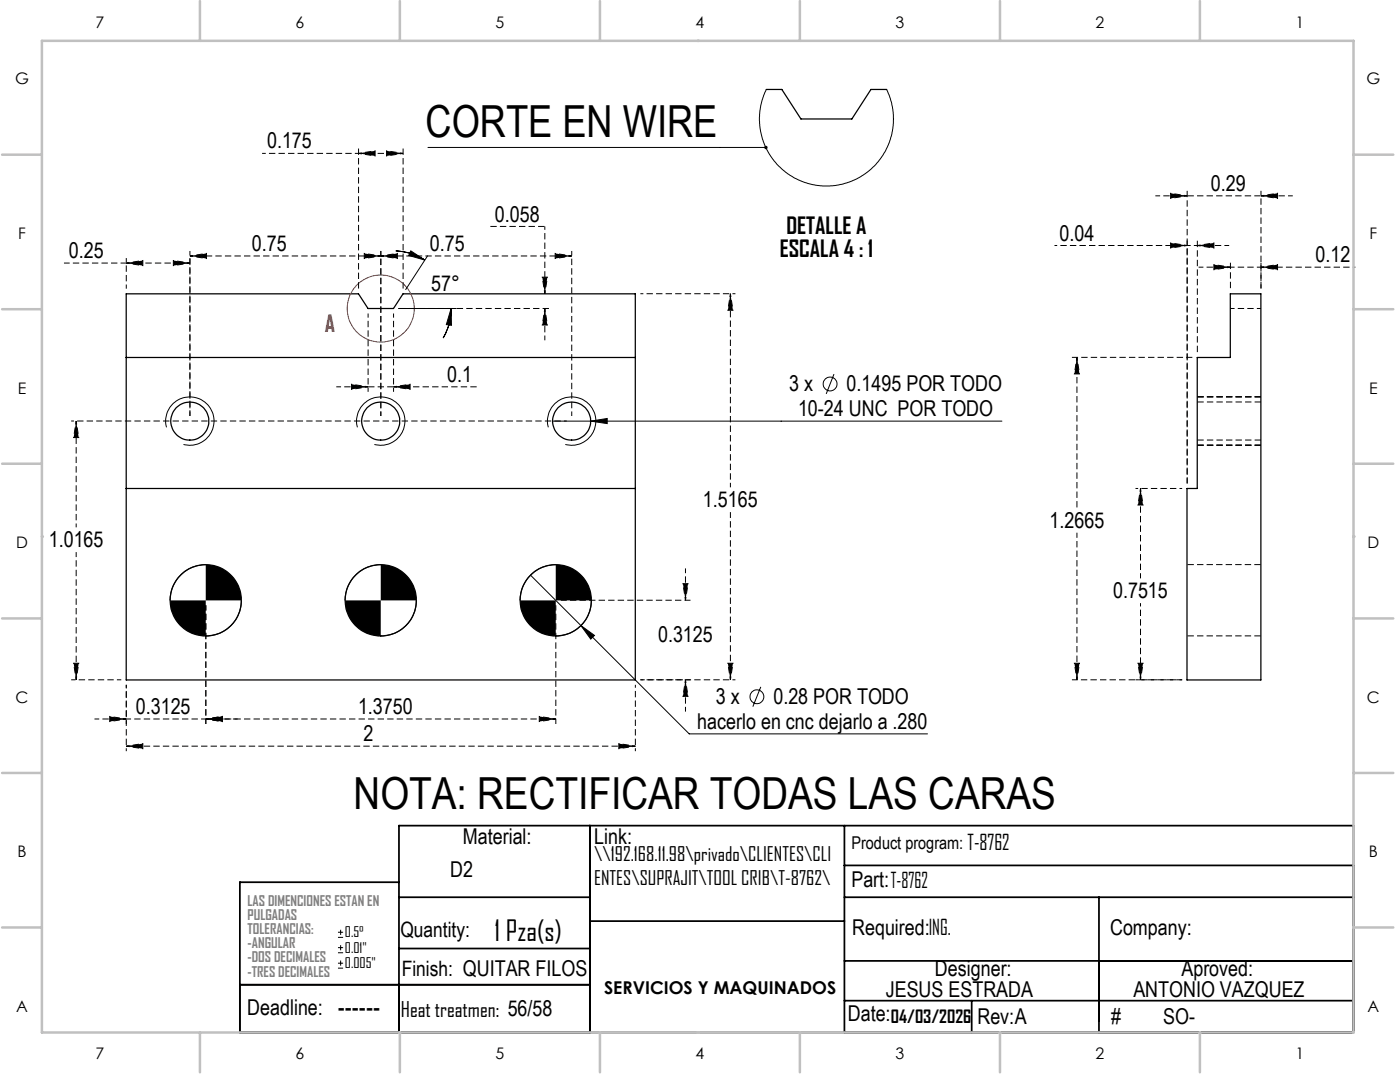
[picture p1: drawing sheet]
<svg xmlns="http://www.w3.org/2000/svg" width="279mm" height="216mm" viewBox="0 0 279 216" stroke-linecap="round" stroke-linejoin="round" font-family="sans-serif">
<g fill="none" stroke="#000" stroke-width=".25">
<path d="M152.9 17.9h3.1l3.8 5.8h10.2l3.8-5.8h3.2M25.2 58.6h46.3l1.9 3h5.1l1.9-3h46.4v77.1h-101.6zM245.5 58.6h6.1v77.1h-14.7v-38.2h2v-26.2h6.6zM25.2 71.3h101.6M25.2 97.5h101.6"/>
<circle cx="37.9" cy="84" r="3.8"/>
<circle cx="76" cy="84" r="3.8"/>
<circle cx="114.1" cy="84" r="3.8"/>
<circle cx="41.1" cy="119.8" r="7.1"/>
<circle cx="76" cy="119.8" r="7.1"/>
<circle cx="110.9" cy="119.8" r="7.1"/>
</g>
<path d="M25.2 57.6v-6.1M145.8 58.6v38.6M245.6 53.3h6.1M251.7 57.6v-19.5M73.5 62.6v15.6M78.5 62.6v15.6M251.7 61.6h-6.1M37.9 83v-32.9M76 83v-32.9M114.1 83v-32.9M24.2 135.6h-10M127.8 135.6h10" fill="none" stroke="#000" stroke-width=".2" stroke-dasharray="1.3 .6" stroke-dashoffset=".4" stroke-linecap="butt"/>
<path d="M236.9 39.1h14.8M97.8 45.2h10.9M245.6 57.6v-5.3M251.7 57.6v-5.3M78.5 77.2h16.7M214.9 71.3v30.1M251.7 112.7h-14.8M236.9 126.9h14.8" fill="none" stroke="#000" stroke-width=".2" stroke-dasharray="1.3 .6" stroke-dashoffset="-.1" stroke-linecap="butt"/>
<g fill="none" stroke="#000" stroke-width=".2" stroke-dasharray="1.3 .6" stroke-linecap="butt">
<path d="M80.4 30.6h-8.8M37.9 52.5h-12.7M71.6 57.6v-28M80.4 57.6v-28M73.5 77.2h5M238 71.3h-24.1M239 70.3v-22.3M239 79.2h12.7M236.9 96.5v-58.4M239 87.8h12.7M239 88.8h12.7M251.7 80.2h-12.7"/>
<path d="M41.1 143.5h69.8"/>
</g>
<g fill="none" stroke="#000" stroke-width=".2">
<path d="M152.9 17.9l-.5 1.1-.6 2.2-.2 2.9 .2 2 .4 1.7 .7 1.8 .7 1.3 1.9 2.4 1.7 1.4 1.2 .8 2.7 1.1 3 .5h2.1l1.7-.3 1.6-.5 1.6-.7 2.6-1.8 1.1-1 1.3-1.7 1-1.8 .6-1.4 .3-1.3 .3-2-.2-3.2-.4-1.8-.7-1.7M85.4 29.4h67.5M79 50.1a11.7 11.7 0 0 1 5.8 1.8M82 50.1l2.8 1.8-3.2-.9zM85.3 51l-4.3 6.8M79.5 61.6h11.6M90 61.6l.1 3.3-1-.1zM90 61.6a11.4 11.4 0 0 1-1.6 5.9M166.4 74.6l-1.5 4M33.2 85.3a4.8 4.8 0 0 1 4.3-6.1 4.8 4.8 0 0 1 5.2 5.3 4.8 4.8 0 0 1-6.1 4.2M71.3 85.3a4.8 4.8 0 0 1 4.3-6.1 4.8 4.8 0 0 1 5.2 5.3 4.8 4.8 0 0 1-6.1 4.2M109.4 85.3a4.8 4.8 0 0 1 4.3-6.1 4.8 4.8 0 0 1 5.2 5.3 4.8 4.8 0 0 1-6.1 4.2"/>
<path d="M110.3 84h89.7M117.9 84l3.3-.5v1zM41.1 112.7a7.1 7.1 0 0 0-7.2 7.1M48.2 119.8a7.1 7.1 0 0 1-7.1 7.1M76 112.7a7.1 7.1 0 0 0-7.1 7.1M83.1 119.8a7.1 7.1 0 0 1-7.1 7.1M105.9 114.8l31.6 31.6h47.6M110.9 112.7a7.1 7.1 0 0 0-7.1 7.1M118 119.8a7.1 7.1 0 0 1-7.1 7.1M115.9 124.8l2.7 2-.7 .7zM151.8 137.1l-1.6 3.9M67.5 187h1"/>
<path d="M67.5 186h1M67.5 190.1h1M67.5 189.1h1M67.5 193.2h1M67.5 192.2h1M68 185.5v1M68 188.6v1M68 191.7v1"/>
<circle cx="165.7" cy="76.6" r="1.38"/>
<circle cx="151.1" cy="139" r="1.38"/>
</g>
<g fill="none" stroke="#000" stroke-width=".2" stroke-dasharray="1.3 .6" stroke-dashoffset=".6" stroke-linecap="butt">
<path d="M71.6 30.6l3.3-.5v1l-3.3-.5M80.4 30.6l-3.3 .5v-1l3.3 .5M236.9 39.1l-3.3 .5v-1l3.3 .5M251.7 39.1l3.3-.5v1l-3.3-.5M25.2 52.5l3.3-.5v1l-3.3-.5M37.9 52.5l-3.3 .5v-1l3.3 .5M37.9 51.1l3.3-.5v1l-3.3-.5M37.9 51.1h38.1M76 51.1l-3.3 .5v-1l3.3 .5M76 51.1l3.3-.5v1l-3.3-.5M76 51.1h38.1M108.7 58.6l-.5-3.3h1l-.5 3.3"/>
<path d="M108.7 45.2v13.4M114.1 51.1l-3.3 .5v-1l3.3 .5M145.8 58.6l.5 3.3h-1l.5-3.3M236.9 49l-3.3 .5v-1l3.3 .5M236.9 49h2.1M239 49l3.3-.5v1l-3.3-.5M245.6 53.3l-3.3 .5v-1l3.3 .5M251.7 53.3l3.3-.5v1l-3.3-.5M73.5 77.2l-3.3 .5v-1l3.3 .5M78.5 77.2l3.3-.5v1l-3.3-.5M108.7 61.6l.5 3.3h-1l.5-3.3M214.9 71.3l.5 3.3h-1l.5-3.3"/>
<path d="M15.2 84l.5 3.3h-1l.5-3.3M227.6 97.5l.5 3.3h-1l.5-3.3M136.8 119.8l-.5-3.3h1l-.5 3.3M15.2 135.6l-.5-3.3h1l-.5 3.3M136.8 135.6l.5 3.3h-1l.5-3.3M145.8 135.6l-.5-3.3h1l-.5 3.3M214.9 135.6l-.5-3.3h1l-.5 3.3M227.6 135.6l-.5-3.3h1l-.5 3.3M227.6 135.6v-15.3M25.2 148.9l3.3-.5v1l-3.3-.5M25.2 143.5l-3.3 .5v-1l3.3 .5M41.1 143.5l3.3-.5v1l-3.3-.5"/>
<path d="M110.9 143.5l-3.3 .5v-1l3.3 .5M126.8 148.9l-3.3 .5v-1l3.3 .5"/>
</g>
<circle cx="76" cy="61.6" r="6.7" fill="none" stroke="#f00" stroke-width=".2"/>
<path d="M127.8 58.6h19M236.9 49h-26.5M251.7 53.3h18.8M113.1 84h-98.9M235.9 97.5h-9.3M25.2 136.6v13.3M126.8 136.6v13.3M127.8 135.6h19M235.9 135.6h-9.3" fill="none" stroke="#000" stroke-width=".2" stroke-dasharray="1.3 .6" stroke-dashoffset=".7" stroke-linecap="butt"/>
<path d="M25.2 52.5h-12.4M37.9 83v-31.5M111.9 119.8h25.9M145.8 135.6v-33.4M235.9 135.6h-22" fill="none" stroke="#000" stroke-width=".2" stroke-dasharray="1.3 .6" stroke-dashoffset=".1" stroke-linecap="butt"/>
<g fill="none" stroke="#000" stroke-width=".2" stroke-dasharray="1.3 .6" stroke-dashoffset=".3" stroke-linecap="butt">
<path d="M236.9 39.1h-6.3M251.7 39.1h6.3M239 49h6.3M245.6 53.3h-6.4M73.5 77.2h-6.4M108.7 61.6v6.3M136.8 119.8v-6.4M15.2 135.6v-25.4M136.8 135.6v6.4M25.2 148.9h101.6M25.2 143.5h-6.3M41.1 143.5h6.3"/>
<path d="M41.1 143.5h-15.9"/>
</g>
<path d="M227.6 97.5v17.9M236.9 96.5v-48.5M41.1 120.8v23.7M110.9 120.8v23.7M214.9 135.6v-29.3" fill="none" stroke="#000" stroke-width=".2" stroke-dasharray="1.3 .6" stroke-dashoffset=".2" stroke-linecap="butt"/>
<path d="M71.6 30.6h-19.3M15.2 84v21.2M25.2 136.6v7.9" fill="none" stroke="#000" stroke-width=".2" stroke-dasharray="1.3 .6" stroke-dashoffset=".5" stroke-linecap="butt"/>
<path d="M79.5 61.6h30.2" fill="none" stroke="#000" stroke-width=".2" stroke-dasharray="1.3 .6" stroke-dashoffset="-.2" stroke-linecap="butt"/>
<g fill="none" stroke="#000" stroke-width=".35">
<path d="M79.6 176h-31.7v30h222.2v-41.3h-190.5v41.3M79.6 179h38.1M117.7 164.7v41.3M168.5 164.7v41.3M168.5 179h101.6M168.5 172.7h101.6M219.3 179v27M47.9 196.5h69.8M79.6 189.3h38.1M117.7 183.8h50.8M168.5 191.7h101.6M168.5 199.7h101.6"/>
<path d="M193.9 199.7v6.3"/>
</g>
<g fill="none" stroke="#c0c0c0" stroke-width=".5">
<path d="M8.4 8.1h261.7v197.9h-261.7zM39.9 .2v7.9M79.8 .2v7.9M119.7 .2v7.9M139.2 8.1h.1M159.6 .2v7.9M199.6 .2v7.9M239.5 .2v7.9M.4 30.9h8M270.1 30.9h8M.4 61.7h8M270.1 61.7h8"/>
<path d="M.4 92.5h8M270.1 92.5h8M8.4 107.1h.1M270.1 107.1h.1M.4 123.4h8M270.1 123.4h8M.4 154.2h8M270.1 154.2h8M.4 185.1h8M270.1 185.1h8M39.9 206v8M79.8 206v8"/>
<path d="M119.7 206v8M139.2 206h.1M159.6 206v8M199.6 206v8M239.5 206v8"/>
</g>
<g fill="#000">
<path d="M71.6 30.6l3.3-.5v1zM77.1 30.1l3.3 .5-3.3 .5zM152.6 29.2a.31 .31 0 0 1 .4-.1 .31 .31 0 0 1 .2 .3h-.3h.3a.34 .34 0 0 1-.5 .4 .34 .34 0 0 1-.1-.6zM233.6 38.6l3.3 .5-3.3 .5zM251.7 39.1l3.3-.5v1zM25.2 52.5l3.3-.5v1zM34.6 52l3.3 .5-3.3 .5zM37.9 51.1l3.3-.5v1zM72.7 50.6l3.3 .5-3.3 .5zM76 51.1l3.3-.5v1zM108.2 55.3h1l-.5 3.3zM110.8 50.6l3.3 .5-3.3 .5z"/>
<path d="M145.8 58.6l.5 3.3h-1zM233.6 48.5l3.3 .5-3.3 .5zM239 49l3.3-.5v1zM242.3 52.8l3.3 .5-3.3 .5zM251.7 53.3l3.3-.5v1zM70.2 76.7l3.3 .5-3.3 .5zM78.5 77.2l3.3-.5v1zM108.7 61.6l.5 3.3h-1zM214.9 71.3l.5 3.3h-1zM15.2 84l.5 3.3h-1zM227.6 97.5l.5 3.3h-1zM136.3 116.5h1l-.5 3.3z"/>
<path d="M14.7 132.3h1l-.5 3.3zM136.8 135.6l.5 3.3h-1zM145.3 132.3h1l-.5 3.3zM214.4 132.3h1l-.5 3.3zM227.1 132.3h1l-.5 3.3zM25.2 148.9l3.3-.5v1zM21.9 143l3.3 .5-3.3 .5zM41.1 143.5l3.3-.5v1zM107.6 143l3.3 .5-3.3 .5zM123.5 148.4l3.3 .5-3.3 .5z"/>
<path d="M117.9 84l3.3 .5v-1zM90 61.6l.1 3.3-1-.1zM82 50.1l2.8 1.8-3.2-.9zM115.9 124.8l2 2.7 .7-.7z"/>
<path d="M33.9 119.8a7.2 7.2 0 0 0 7.2 7.1v-7.1zM41.1 112.7v7.1h7.1a7.1 7.1 0 0 0-7.1-7.1zM68.9 119.8a7.2 7.2 0 0 0 7.1 7.1v-7.1zM76 112.7v7.1h7.1a7.1 7.1 0 0 0-7.1-7.1zM103.8 119.8a7.2 7.2 0 0 0 7.1 7.1v-7.1zM110.9 112.7v7.1h7.1a7.1 7.1 0 0 0-7.1-7.1z"/>
</g>
<g font-size="8.8">
<text x="84.9" y="27.4">CORTE EN WIRE</text>
<text x="70.6" y="161.4">NOTA: RECTIFICAR TODAS LAS CARAS</text>
</g>
<text font-size="5.6" x="98.7" y="187.8">1 Pza(s)</text>
<g font-size="4.6">
<text x="157" y="46.7">DETALLE A</text>
<text x="155.6" y="51.2">ESCALA 4 : 1</text>
</g>
<text font-size="4.6" fill="#f00" x="64.8" y="66.2">A</text>
<g font-size="4.4">
<text x="53.3" y="29.6">0.175</text>
<text x="241.6" y="38.1">0.29</text>
<text x="98.8" y="44.2">0.058</text>
<text x="13.8" y="51.5">0.25</text>
<text x="50.3" y="50.1">0.75</text>
<text x="85.8" y="50.1">0.75</text>
<text x="211.4" y="48">0.04</text>
<text x="262.5" y="52.3">0.12</text>
<text x="86" y="58">57°</text>
<text x="89.2" y="76.2">0.1</text>
<text x="157.5" y="78.1">3 x</text>
<text x="159.3" y="83">10-24 UNC POR TODO</text>
<text x="169" y="78.1">0.1495 POR TODO</text>
<text x="140.3" y="101.2">1.5165</text>
<text x="209.5" y="105.3">1.2665</text>
<text x="9.7" y="109.2">1.0165</text>
<text x="222.1" y="119.4">0.7515</text>
<text x="131.3" y="128.1">0.3125</text>
<text x="27.1" y="142.5">0.3125</text>
<text x="71.4" y="142.5">1.3750</text>
<text x="142.9" y="140.5">3 x</text>
<text x="154.3" y="140.5">0.28 POR TODO</text>
<text x="72.5" y="147.9">2</text>
<text x="139.2" y="145.4">hacerlo en cnc dejarlo a .280</text>
<text x="92.4" y="168.3">Material:</text>
<text x="118.6" y="168.3">Link:</text>
<text x="89.9" y="175.1">D2</text>
<text x="169.9" y="177">Part:T-8762</text>
<text x="170.1" y="186.5">Required:ING.</text>
<text x="221.5" y="186.5">Company:</text>
<text x="186.6" y="194.7">Designer:</text>
<text x="235.8" y="194.7">Aproved:</text>
<text x="49.3" y="202.6">Deadline: ------</text>
<text x="169.2" y="203.7">Date:</text>
<text x="176.8" y="199">JESUS ESTRADA</text>
<text x="226.2" y="199">ANTONIO VAZQUEZ</text>
<text x="195.1" y="204.4">Rev:A</text>
<text x="221.8" y="204.4">#</text>
<text x="232.1" y="204.4">SO-</text>
</g>
<g font-size="4.2">
<text x="193.1" y="169.5">T-8762</text>
<text x="79.9" y="186.9">Quantity:</text>
<text x="80.2" y="194.7">Finish: QUITAR FILOS</text>
<text x="80" y="202.9">Heat treatmen: 56/58</text>
</g>
<g font-size="3.9">
<text x="118.6" y="171.8">\\192.168.11.98\privado\CLIENTES\CLI</text>
<text x="118.6" y="176.7">ENTES\SUPRAJIT\TOOL CRIB\T-8762\</text>
</g>
<g font-size="3.5">
<text x="169.9" y="169.5">Product program:</text>
<text x="120.6" y="198.4">SERVICIOS Y MAQUINADOS</text>
<text x="177.8" y="204.2">04/03/2026</text>
</g>
<g font-size="3.2">
<text x="19.1" y="5.6">7</text>
<text x="59" y="5.6">6</text>
<text x="98.9" y="5.6">5</text>
<text x="138.8" y="5.6">4</text>
<text x="178.7" y="5.6">3</text>
<text x="218.6" y="5.6">2</text>
<text x="258.6" y="5.6">1</text>
<text x="3" y="16.8">G</text>
<text x="272.7" y="16.8">G</text>
<text x="3.6" y="47.7">F</text>
<text x="273.3" y="47.7">F</text>
<text x="3.6" y="78.5">E</text>
<text x="273.2" y="78.5">E</text>
<text x="3.2" y="109.4">D</text>
<text x="272.9" y="109.4">D</text>
<text x="3.1" y="140.2">C</text>
<text x="272.8" y="140.2">C</text>
<text x="3.5" y="171">B</text>
<text x="273.2" y="171">B</text>
<text x="3.2" y="201.9">A</text>
<text x="272.9" y="201.9">A</text>
<text x="19.1" y="211.4">7</text>
<text x="59" y="211.4">6</text>
<text x="98.9" y="211.4">5</text>
<text x="138.8" y="211.4">4</text>
<text x="178.7" y="211.4">3</text>
<text x="218.6" y="211.4">2</text>
<text x="258.6" y="211.4">1</text>
</g>
<g font-size="2.8" fill="#808080">
<text x="49.4" y="180.8">LAS DIMENCIONES ESTAN EN</text>
<text x="49.4" y="183.6">PULGADAS</text>
<text x="49.4" y="186.4">TOLERANCIAS:</text>
<text x="49.4" y="189.2">-ANGULAR</text>
<text x="49.4" y="192">-DOS DECIMALES</text>
<text x="49.4" y="194.9">-TRES DECIMALES</text>
</g>
<g font-size="2.8">
<text x="68.8" y="187.1">0.5°</text>
<text x="68.8" y="190.1">0.01&quot;</text>
<text x="68.8" y="193.2">0.005&quot;</text>
</g>
</svg>
